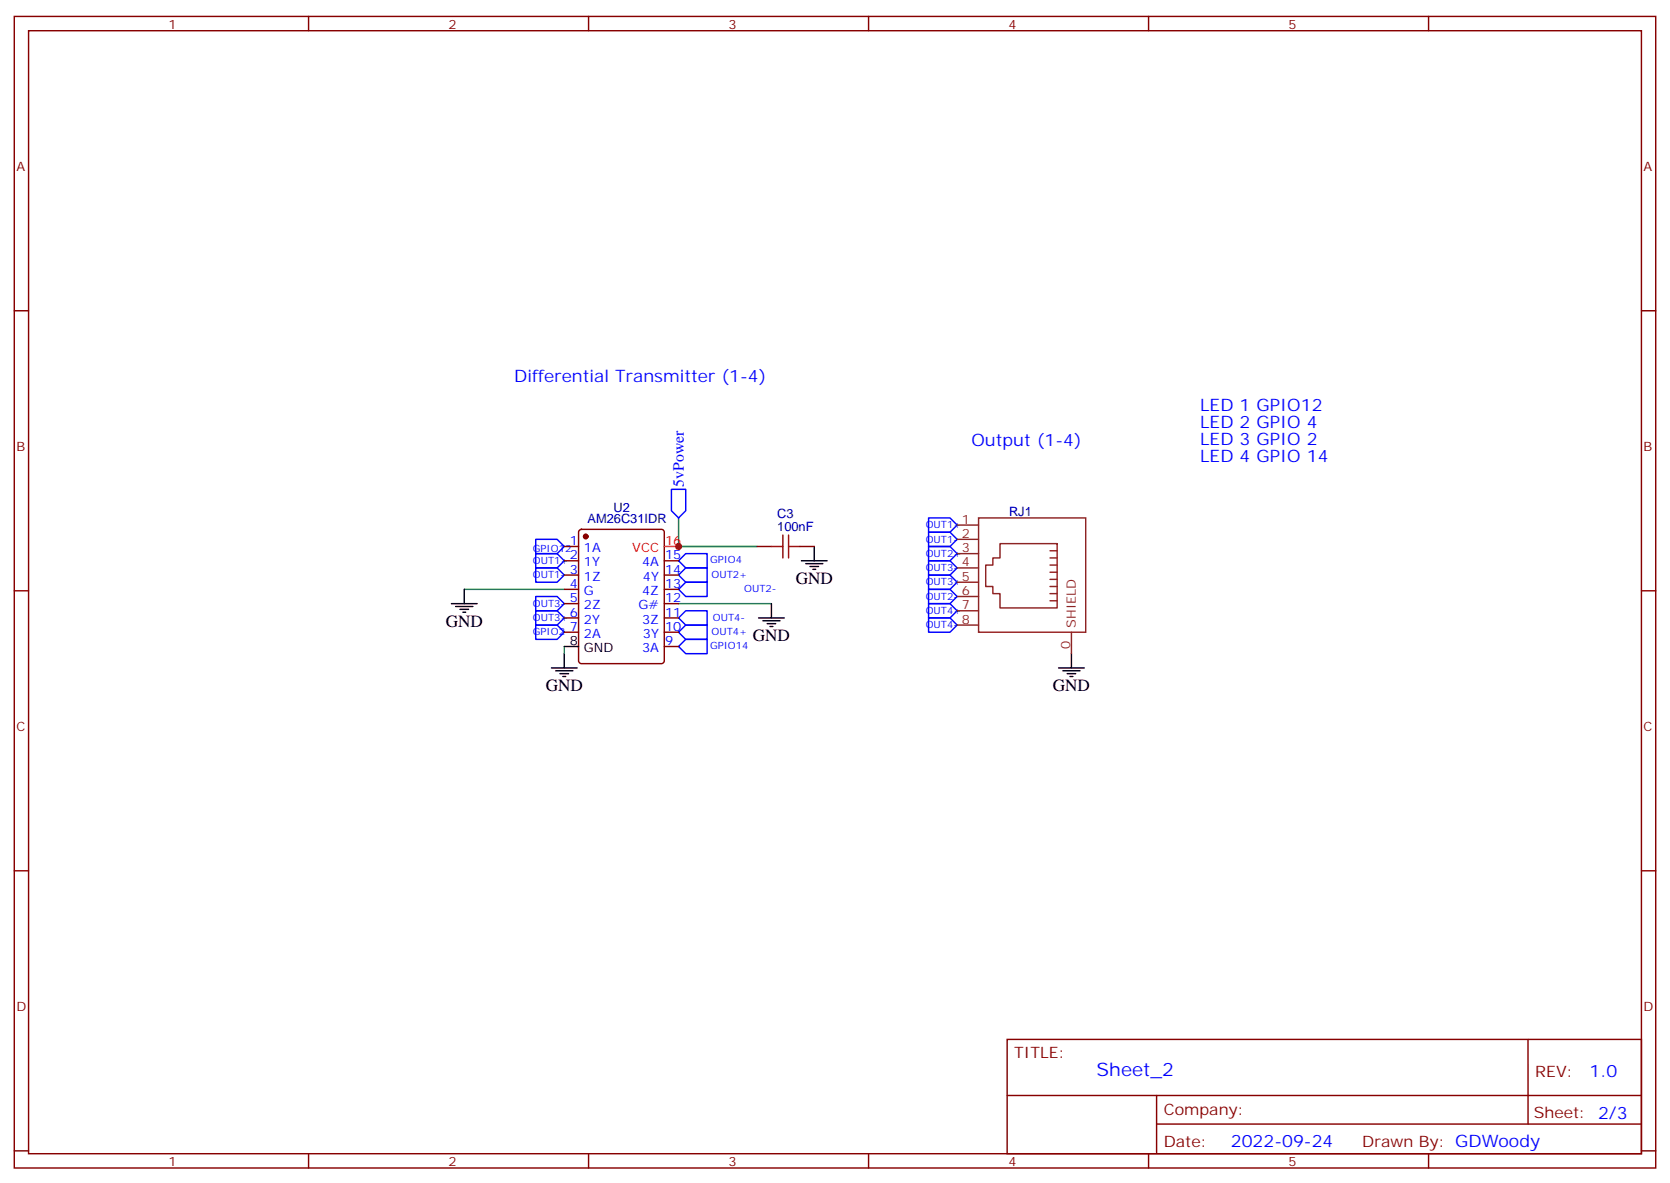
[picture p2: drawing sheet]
<svg xmlns="http://www.w3.org/2000/svg" width="412mm" height="292mm" viewBox="0 0 412 292" stroke-linecap="round" stroke-linejoin="round" font-family="sans-serif">
<g fill="none" stroke="#870000" stroke-width=".35">
<path d="M3.5 4.1h405.4v284.3h-405.4zM7.1 7.6h398.2v277.3h-398.2zM76.2 4.1v3.5M145.3 4.1v3.5M214.5 4.1v3.5M283.6 4.1v3.5M352.8 4.1v3.5M3.5 76.7h3.6M405.3 76.7h3.6M139.3 134.9h3.6M139.3 138.5h3.6M143.1 130.9l.5-.2h19.7a.71 .71 0 0 1 .7 .7v31.8a.76 .76 0 0 1-.7 .7h-19.7a.76 .76 0 0 1-.7-.7v-31.8z"/>
<path d="M164 138.5h3.6M187 134.9h3.5M197.6 134.9h3.5M3.5 145.9h3.6M139.3 142h3.6M139.3 145.5h3.6M139.3 149h3.6M139.3 152.6h3.6M139.3 156.1h3.6M164 142h3.6M164 145.5h3.6M164 149h3.6"/>
<path d="M164 152.6h3.6M164 156.1h3.6M164 159.6h3.6M405.3 145.9h3.6M3.5 215h3.6M405.3 215h3.6M248.7 256.6h156.6v28.3h-156.6zM377.3 256.7v20.8M248.7 270.5h156.5M285.6 277.5h119.6M285.6 270.5v14.1M3.5 284.2h3.6"/>
<path d="M76.2 284.9v3.5M145.3 284.9v3.5M214.5 284.9v3.5M283.6 284.9v3.5M352.8 284.9v3.5M405.3 284.2h3.6"/>
</g>
<g fill="none" stroke="#000" stroke-width=".35">
<path d="M197.9 138.5h6.4M199 139.2h4.2M200 139.9h2.1M201.1 134.9v3.6M111.5 149h6.3M112.5 149.8h4.3M113.6 150.5h2.1M114.3 151.2h.7M114.7 145.5v3.5M139.3 159.6h3.6M187.3 152.6h6.4M188.4 153.3h4.2"/>
<path d="M189.4 154h2.2M190.1 154.7h.8M190.5 149v3.6M200.7 140.6h.7M136.2 164.9h6.3M137.2 165.6h4.3M138.3 166.3h2.1M139 167h.7M139.3 161.4v3.5M261.4 164.9h6.4M262.5 165.6h4.2M263.5 166.3h2.1"/>
<path d="M264.2 167h.7M264.6 161.4v3.5"/>
</g>
<g fill="none" stroke="#00f" stroke-width=".35">
<path d="M132.3 136.7h5.3l1.7 1.8-1.7 1.7h-5.3zM132.3 133.2h5.3l1.7 1.7-1.7 1.8h-5.3zM165.8 120.8h3.5v5.3l-1.7 1.8-1.8-1.8zM167.6 138.5l1.7-1.8h5.3v3.5h-5.3zM229.3 138.5h5.3l1.8 1.7-1.8 1.8h-5.3zM229.3 134.9h5.3l1.8 1.8-1.8 1.8h-5.3zM229.3 131.4h5.3l1.8 1.8-1.8 1.7h-5.3zM229.3 127.9h5.3l1.8 1.7-1.8 1.8h-5.3zM132.3 140.2h5.3l1.7 1.8-1.7 1.8h-5.3zM132.3 150.8h5.3l1.7 1.8-1.7 1.7h-5.3zM132.3 147.3h5.3l1.7 1.7-1.7 1.8h-5.3zM132.3 154.3h5.3l1.7 1.8-1.7 1.8h-5.3z"/>
<path d="M167.6 152.6l1.7-1.8h5.3v3.5h-5.3zM167.6 156.1l1.7-1.8h5.3v3.6h-5.3zM167.6 142l1.7-1.8h5.3v3.6h-5.3zM167.6 159.6l1.7-1.7h5.3v3.5h-5.3zM169.3 143.8h5.3v3.5h-5.3l-1.7-1.8zM229.3 149h5.3l1.8 1.8-1.8 1.8h-5.3zM229.3 152.6h5.3l1.8 1.7-1.8 1.8h-5.3zM229.3 142h5.3l1.8 1.8-1.8 1.7h-5.3zM229.3 145.5h5.3l1.8 1.8-1.8 1.7h-5.3z"/>
</g>
<path d="M167.6 127.9v7h19.4M114.7 145.5h24.6M139.3 159.6v1.8M167.6 149h22.9" fill="none" stroke="#008700" stroke-width=".35"/>
<g fill="none" stroke="#8c2424" stroke-width=".35">
<path d="M236.4 129.6h5.3M236.4 133.2h5.3M236.4 136.7h5.3M241.7 127.9h26.4v28.2h-26.4zM246.9 134.2h14.2v15.9h-14.2v-3.5h-1.7v-1.8h-1.8v-5.3h1.8v-1.7h1.7zM259.3 136h1.8M259.3 137.8h1.8M259.3 139.5h1.8M236.4 140.2h5.3M236.4 143.8h5.3M236.4 147.3h5.3M236.4 150.8h5.3"/>
<path d="M236.4 154.3h5.3M259.3 141.3h1.8M259.3 143.1h1.8M259.3 144.8h1.8M259.3 146.6h1.8M259.3 148.3h1.8M264.6 156.1v5.3"/>
</g>
<circle cx="144.6" cy="132.5" r=".53" fill="#870000" stroke="#870000" stroke-width=".35"/>
<path d="M164 134.9h3.6" fill="none" stroke="#f00" stroke-width=".35"/>
<path d="M190.5 134.9h2.8M193.3 132.1v5.7M194.7 134.9h2.9M194.7 132.1v5.7" fill="none" stroke="#a10000" stroke-width=".35"/>
<circle cx="167.6" cy="134.9" r=".88" fill="#c00"/>
<text font-size="4.6" fill="#00f" x="270.8" y="265.7">Sheet_2</text>
<g font-size="4.2" fill="#00f">
<text x="127" y="94.4">Differential Transmitter (1-4)</text>
<text x="296.3" y="101.4">LED 1 GPIO12</text>
<text x="296.3" y="105.7">LED 2 GPIO 4</text>
<text x="239.9" y="110.2">Output (1-4)</text>
<text x="296.3" y="109.9">LED 3 GPIO 2</text>
<text x="296.3" y="114.1">LED 4 GPIO 14</text>
<text x="392.5" y="265.9">1.0</text>
<text x="304" y="283.3">2022-09-24</text>
</g>
<g font-size="4.2">
<text x="196.5" y="144.1">GND</text>
<text x="110.1" y="154.7">GND</text>
<text x="185.9" y="158.2">GND</text>
<text x="134.8" y="170.6">GND</text>
<text x="260" y="170.6">GND</text>
</g>
<text font-size="3.9" fill="#00f" x="168.8" y="120.1" transform="rotate(-90 168.8 120.1)">5vPower</text>
<g font-size="3.9" fill="#800">
<text x="250.5" y="261.2">TITLE:</text>
<text x="379.1" y="265.9">REV:</text>
<text x="287.4" y="275.4">Company:</text>
<text x="378.7" y="276">Sheet: 2/3</text>
<text x="287.4" y="283.1">Date:</text>
<text x="336.4" y="283.2">Drawn By: GDWoody</text>
</g>
<g font-size="3.2" fill="#800">
<text x="41.6" y="7.1">1</text>
<text x="110.8" y="7.1">2</text>
<text x="179.9" y="7.1">3</text>
<text x="249.1" y="7.1">4</text>
<text x="318.2" y="7.1">5</text>
<text x="4.1" y="42.2">A</text>
<text x="405.9" y="42.2">A</text>
<text x="4.1" y="111.3">B</text>
<text x="405.9" y="111.3">B</text>
<text x="4.1" y="180.4">C</text>
<text x="405.9" y="180.4">C</text>
<text x="4.1" y="249.6">D</text>
<text x="405.9" y="249.6">D</text>
<text x="41.6" y="287.9">1</text>
<text x="110.8" y="287.9">2</text>
<text x="179.9" y="287.9">3</text>
<text x="249.1" y="287.9">4</text>
<text x="318.2" y="287.9">5</text>
</g>
<g font-size="3.2" fill="#000080">
<text x="145.1" y="129">AM26C31IDR</text>
<text x="151.5" y="126.4">U2</text>
<text x="191.9" y="131.1">100nF</text>
<text x="191.9" y="127.9">C3</text>
<text x="249.2" y="127.4">RJ1</text>
</g>
<g font-size="3.2" fill="#8d2323">
<text x="237.5" y="129.3">1</text>
<text x="237.5" y="132.8">2</text>
<text x="237.5" y="136.3">3</text>
<text x="237.5" y="139.9">4</text>
<text x="237.5" y="143.4">5</text>
<text x="237.5" y="146.9">6</text>
<text x="237.5" y="150.5">7</text>
<text x="237.5" y="154">8</text>
<text x="265.6" y="155" transform="rotate(-90 265.6 155)">SHIELD</text>
<text x="264.2" y="160.2" transform="rotate(-90 264.2 160.2)">0</text>
</g>
<g font-size="3.2" fill="#00f">
<text x="140.7" y="134.6">1</text>
<text x="144.2" y="136.3">1A</text>
<text x="140.7" y="138.1">2</text>
<text x="140.7" y="141.6">3</text>
<text x="144.2" y="139.9">1Y</text>
<text x="144.2" y="143.4">1Z</text>
<text x="158.6" y="139.9">4A</text>
<text x="158.8" y="143.4">4Y</text>
<text x="164.2" y="141.6">14</text>
<text x="164.2" y="138.1">15</text>
<text x="140.7" y="145.2">4</text>
<text x="140.7" y="148.7">5</text>
<text x="144.2" y="146.9">G</text>
<text x="158.5" y="146.9">4Z</text>
<text x="164.2" y="148.7">12</text>
<text x="164.2" y="145.2">13</text>
<text x="140.7" y="152.2">6</text>
<text x="140.7" y="155.8">7</text>
<text x="144.2" y="150.5">2Z</text>
<text x="144.2" y="154">2Y</text>
<text x="157.7" y="150.5">G#</text>
<text x="158.5" y="154">3Z</text>
<text x="164.2" y="155.8">10</text>
<text x="164.2" y="152.2">11</text>
<text x="144.2" y="157.5">2A</text>
<text x="158.6" y="161">3A</text>
<text x="158.8" y="157.5">3Y</text>
<text x="164.2" y="159.3">9</text>
</g>
<g font-size="3.2" fill="#f00">
<text x="156.1" y="136.3">VCC</text>
<text x="164.2" y="134.6">16</text>
</g>
<g font-size="3.2">
<text x="140.7" y="159.3">8</text>
<text x="144.2" y="161">GND</text>
</g>
<g font-size="2.5" fill="#00f">
<text x="228.6" y="130.4">OUT1+</text>
<text x="131.6" y="136.2">GPIO12</text>
<text x="228.6" y="137.5">OUT2+</text>
<text x="228.6" y="134">OUT1-</text>
<text x="131.6" y="142.8">OUT1-</text>
<text x="131.6" y="139.3">OUT1+</text>
<text x="175.3" y="139.1">GPIO4</text>
<text x="175.7" y="142.7">OUT2+</text>
<text x="228.6" y="141">OUT3-</text>
<text x="131.6" y="149.8">OUT3-</text>
<text x="183.8" y="146.2">OUT2-</text>
<text x="228.6" y="144.5">OUT3+</text>
<text x="228.6" y="148.1">OUT2-</text>
<text x="131.6" y="153.4">OUT3+</text>
<text x="176" y="153.3">OUT4-</text>
<text x="228.6" y="151.6">OUT4+</text>
<text x="228.6" y="155.1">OUT4-</text>
<text x="131.6" y="156.9">GPIO2</text>
<text x="175.3" y="160.2">GPIO14</text>
<text x="175.7" y="156.8">OUT4+</text>
</g>
</svg>
